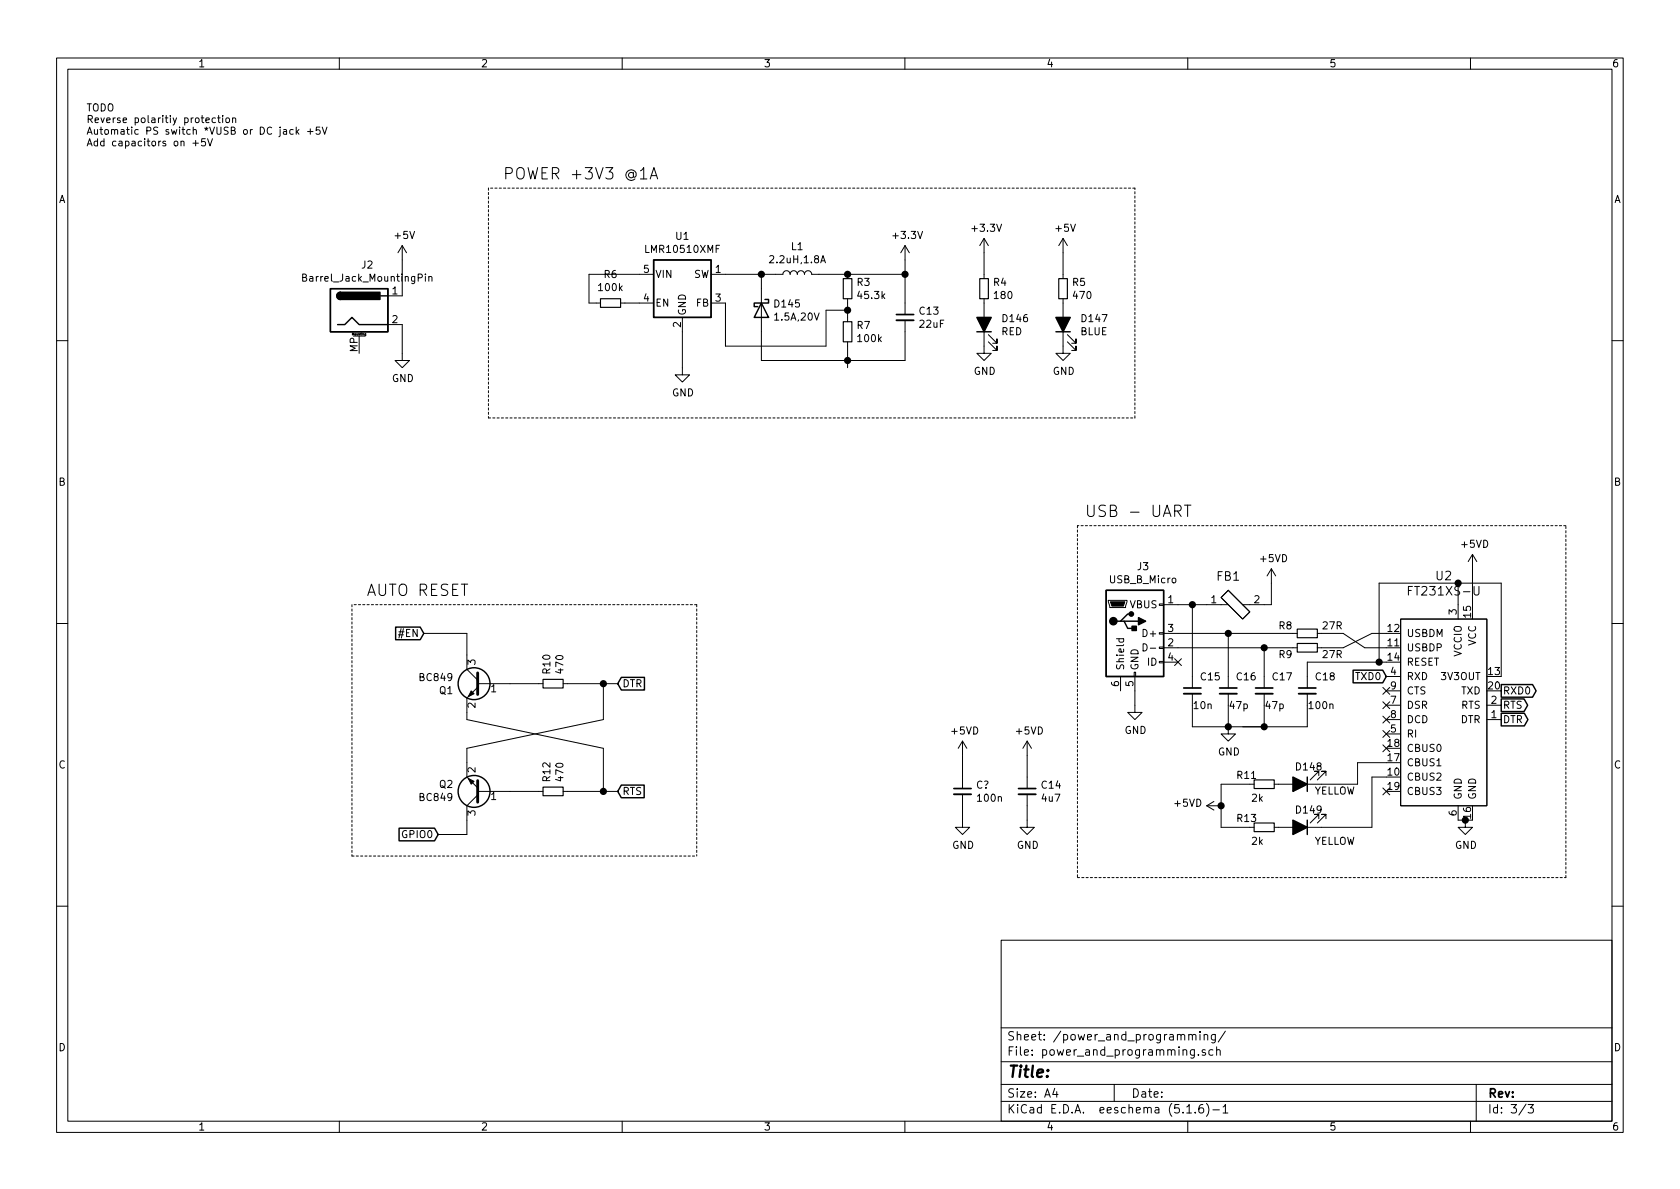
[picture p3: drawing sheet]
EESchema Schematic File Version 4
EELAYER 30 0
EELAYER END
$Descr A4 11693 8268
encoding utf-8
Sheet 3 3
Title ""
Date ""
Rev ""
Comp ""
Comment1 ""
Comment2 ""
Comment3 ""
Comment4 ""
$EndDescr
$Comp
L Regulator_Switching:LMR10510XMF U1
U 1 1
P 4750 2000
F 0 "U1" H 4750 2367 50  0000 C CNN
F 1 "LMR10510XMF" H 4750 2276 50  0000 C CNN
F 2 "Package_TO_SOT_SMD:SOT-23-5" H 4800 1750 50  0001 L CIN
F 3 "http://www.ti.com/lit/ds/symlink/lmr10510.pdf" H 4750 2100 50  0001 C CNN
	1    4750 2000
	1    0    0    -1  
$EndComp
$Comp
L Device:C_Small C14
U 1 1
P 7150 5500
F 0 "C14" H 7242 5546 50  0000 L CNN
F 1 "4u7" H 7242 5455 50  0000 L CNN
F 2 "Capacitor_SMD:C_1210_3225Metric_Pad1.42x2.65mm_HandSolder" H 7150 5500 50  0001 C CNN
F 3 "~" H 7150 5500 50  0001 C CNN
	1    7150 5500
	1    0    0    -1  
$EndComp
$Comp
L Device:R_Small R7
U 1 1
P 5900 2300
F 0 "R7" H 5959 2346 50  0000 L CNN
F 1 "100k" H 5959 2255 50  0000 L CNN
F 2 "Resistor_SMD:R_1210_3225Metric_Pad1.42x2.65mm_HandSolder" H 5900 2300 50  0001 C CNN
F 3 "~" H 5900 2300 50  0001 C CNN
	1    5900 2300
	1    0    0    -1  
$EndComp
$Comp
L Device:D_Schottky D145
U 1 1
P 5300 2150
F 0 "D145" V 5254 2230 50  0000 L CNN
F 1 "1.5A,20V" V 5345 2230 50  0000 L CNN
F 2 "Diode_SMD:D_1210_3225Metric_Pad1.42x2.65mm_HandSolder" H 5300 2150 50  0001 C CNN
F 3 "~" H 5300 2150 50  0001 C CNN
	1    5300 2150
	0    1    1    0   
$EndComp
$Comp
L Device:L L1
U 1 1
P 5550 1900
F 0 "L1" V 5740 1900 50  0000 C CNN
F 1 "2.2uH,1.8A" V 5649 1900 50  0000 C CNN
F 2 "Inductor_SMD:L_0805_2012Metric_Pad1.15x1.40mm_HandSolder" H 5550 1900 50  0001 C CNN
F 3 "~" H 5550 1900 50  0001 C CNN
	1    5550 1900
	0    -1   -1   0   
$EndComp
$Comp
L power:GND #PWR0116
U 1 1
P 7150 5700
F 0 "#PWR0116" H 7150 5450 50  0001 C CNN
F 1 "GND" H 7155 5527 50  0000 C CNN
F 2 "" H 7150 5700 50  0001 C CNN
F 3 "" H 7150 5700 50  0001 C CNN
	1    7150 5700
	1    0    0    -1  
$EndComp
$Comp
L Device:R_Small R6
U 1 1
P 4250 2100
F 0 "R6" V 4446 2100 50  0000 C CNN
F 1 "100k" V 4355 2100 50  0000 C CNN
F 2 "Resistor_SMD:R_1210_3225Metric_Pad1.42x2.65mm_HandSolder" H 4250 2100 50  0001 C CNN
F 3 "~" H 4250 2100 50  0001 C CNN
	1    4250 2100
	0    -1   -1   0   
$EndComp
$Comp
L power:GND #PWR0117
U 1 1
P 4750 2550
F 0 "#PWR0117" H 4750 2300 50  0001 C CNN
F 1 "GND" H 4755 2377 50  0000 C CNN
F 2 "" H 4750 2550 50  0001 C CNN
F 3 "" H 4750 2550 50  0001 C CNN
	1    4750 2550
	1    0    0    -1  
$EndComp
$Comp
L Device:R_Small R3
U 1 1
P 5900 2000
F 0 "R3" H 5959 2046 50  0000 L CNN
F 1 "45.3k" H 5959 1955 50  0000 L CNN
F 2 "Resistor_SMD:R_1210_3225Metric_Pad1.42x2.65mm_HandSolder" H 5900 2000 50  0001 C CNN
F 3 "~" H 5900 2000 50  0001 C CNN
	1    5900 2000
	1    0    0    -1  
$EndComp
Wire Wire Line
	5050 1900 5300 1900
Wire Wire Line
	5700 1900 5900 1900
Wire Wire Line
	5900 2100 5900 2150
Wire Wire Line
	5300 2000 5300 1900
Connection ~ 5300 1900
Wire Wire Line
	5300 1900 5400 1900
Wire Wire Line
	5900 2400 5900 2500
Wire Wire Line
	5900 2500 5300 2500
Wire Wire Line
	5300 2500 5300 2300
Wire Wire Line
	5750 2150 5750 2400
Wire Wire Line
	5750 2400 5050 2400
Wire Wire Line
	5050 2400 5050 2100
Wire Wire Line
	5750 2150 5900 2150
Connection ~ 5900 2150
Wire Wire Line
	5900 2150 5900 2200
$Comp
L Device:C_Small C13
U 1 1
P 6300 2200
F 0 "C13" H 6392 2246 50  0000 L CNN
F 1 "22uF" H 6392 2155 50  0000 L CNN
F 2 "Capacitor_SMD:C_1210_3225Metric_Pad1.42x2.65mm_HandSolder" H 6300 2200 50  0001 C CNN
F 3 "~" H 6300 2200 50  0001 C CNN
	1    6300 2200
	1    0    0    -1  
$EndComp
Wire Wire Line
	5900 1900 6300 1900
Wire Wire Line
	6300 1900 6300 2100
Connection ~ 5900 1900
Wire Wire Line
	5900 2500 6300 2500
Wire Wire Line
	6300 2500 6300 2300
Connection ~ 5900 2500
Wire Wire Line
	4750 2550 4750 2300
Wire Wire Line
	4350 2100 4450 2100
Wire Wire Line
	4450 1900 4100 1900
Wire Wire Line
	4150 2100 4100 2100
Wire Wire Line
	4100 2100 4100 1900
$Comp
L power:GND #PWR0118
U 1 1
P 6850 2400
F 0 "#PWR0118" H 6850 2150 50  0001 C CNN
F 1 "GND" H 6855 2227 50  0000 C CNN
F 2 "" H 6850 2400 50  0001 C CNN
F 3 "" H 6850 2400 50  0001 C CNN
	1    6850 2400
	1    0    0    -1  
$EndComp
Wire Wire Line
	5900 2500 5900 2550
$Comp
L power:+3.3V #PWR0119
U 1 1
P 6300 1800
F 0 "#PWR0119" H 6300 1650 50  0001 C CNN
F 1 "+3.3V" H 6315 1973 50  0000 C CNN
F 2 "" H 6300 1800 50  0001 C CNN
F 3 "" H 6300 1800 50  0001 C CNN
	1    6300 1800
	1    0    0    -1  
$EndComp
Wire Wire Line
	6300 1800 6300 1900
Connection ~ 6300 1900
Text Notes 3500 1250 0    79   ~ 0
POWER +3V3 @1A
$Comp
L Device:LED_ALT D146
U 1 1
P 6850 2250
F 0 "D146" V 6889 2132 50  0000 R CNN
F 1 "RED" V 6798 2132 50  0000 R CNN
F 2 "Diode_SMD:D_1210_3225Metric_Pad1.42x2.65mm_HandSolder" H 6850 2250 50  0001 C CNN
F 3 "~" H 6850 2250 50  0001 C CNN
	1    6850 2250
	0    -1   -1   0   
$EndComp
$Comp
L Device:R_Small R4
U 1 1
P 6850 2000
F 0 "R4" H 6909 2046 50  0000 L CNN
F 1 "180" H 6909 1955 50  0000 L CNN
F 2 "Resistor_SMD:R_1210_3225Metric_Pad1.42x2.65mm_HandSolder" H 6850 2000 50  0001 C CNN
F 3 "~" H 6850 2000 50  0001 C CNN
	1    6850 2000
	1    0    0    -1  
$EndComp
$Comp
L power:+3.3V #PWR0120
U 1 1
P 6850 1750
F 0 "#PWR0120" H 6850 1600 50  0001 C CNN
F 1 "+3.3V" H 6865 1923 50  0000 C CNN
F 2 "" H 6850 1750 50  0001 C CNN
F 3 "" H 6850 1750 50  0001 C CNN
	1    6850 1750
	1    0    0    -1  
$EndComp
$Comp
L power:GND #PWR0121
U 1 1
P 7400 2400
F 0 "#PWR0121" H 7400 2150 50  0001 C CNN
F 1 "GND" H 7405 2227 50  0000 C CNN
F 2 "" H 7400 2400 50  0001 C CNN
F 3 "" H 7400 2400 50  0001 C CNN
	1    7400 2400
	1    0    0    -1  
$EndComp
$Comp
L Device:LED_ALT D147
U 1 1
P 7400 2250
F 0 "D147" V 7439 2132 50  0000 R CNN
F 1 "BLUE" V 7348 2132 50  0000 R CNN
F 2 "Diode_SMD:D_1210_3225Metric_Pad1.42x2.65mm_HandSolder" H 7400 2250 50  0001 C CNN
F 3 "~" H 7400 2250 50  0001 C CNN
	1    7400 2250
	0    -1   -1   0   
$EndComp
$Comp
L Device:R_Small R5
U 1 1
P 7400 2000
F 0 "R5" H 7459 2046 50  0000 L CNN
F 1 "470" H 7459 1955 50  0000 L CNN
F 2 "Resistor_SMD:R_1210_3225Metric_Pad1.42x2.65mm_HandSolder" H 7400 2000 50  0001 C CNN
F 3 "~" H 7400 2000 50  0001 C CNN
	1    7400 2000
	1    0    0    -1  
$EndComp
$Comp
L power:+5V #PWR0122
U 1 1
P 7400 1750
F 0 "#PWR0122" H 7400 1600 50  0001 C CNN
F 1 "+5V" H 7415 1923 50  0000 C CNN
F 2 "" H 7400 1750 50  0001 C CNN
F 3 "" H 7400 1750 50  0001 C CNN
	1    7400 1750
	1    0    0    -1  
$EndComp
Wire Wire Line
	6850 1750 6850 1900
Wire Wire Line
	7400 1750 7400 1900
$Comp
L Transistor_BJT:BC849 Q2
U 1 1
P 3350 5500
F 0 "Q2" H 3541 5454 50  0000 L CNN
F 1 "BC849" H 3541 5545 50  0000 L CNN
F 2 "Package_TO_SOT_SMD:SOT-23" H 3550 5425 50  0001 L CIN
F 3 "http://www.infineon.com/dgdl/Infineon-BC847SERIES_BC848SERIES_BC849SERIES_BC850SERIES-DS-v01_01-en.pdf?fileId=db3a304314dca389011541d4630a1657" H 3350 5500 50  0001 L CNN
	1    3350 5500
	-1   0    0    1   
$EndComp
$Comp
L Transistor_BJT:BC849 Q1
U 1 1
P 3350 4750
F 0 "Q1" H 3541 4704 50  0000 L CNN
F 1 "BC849" H 3541 4795 50  0000 L CNN
F 2 "Package_TO_SOT_SMD:SOT-23" H 3550 4675 50  0001 L CIN
F 3 "http://www.infineon.com/dgdl/Infineon-BC847SERIES_BC848SERIES_BC849SERIES_BC850SERIES-DS-v01_01-en.pdf?fileId=db3a304314dca389011541d4630a1657" H 3350 4750 50  0001 L CNN
	1    3350 4750
	-1   0    0    -1  
$EndComp
$Comp
L Device:R_Small R12
U 1 1
P 3850 5500
F 0 "R12" H 3909 5546 50  0000 L CNN
F 1 "470" H 3909 5455 50  0000 L CNN
F 2 "Resistor_SMD:R_1210_3225Metric_Pad1.42x2.65mm_HandSolder" H 3850 5500 50  0001 C CNN
F 3 "~" H 3850 5500 50  0001 C CNN
	1    3850 5500
	0    -1   -1   0   
$EndComp
$Comp
L Device:R_Small R10
U 1 1
P 3850 4750
F 0 "R10" H 3909 4796 50  0000 L CNN
F 1 "470" H 3909 4705 50  0000 L CNN
F 2 "Resistor_SMD:R_1210_3225Metric_Pad1.42x2.65mm_HandSolder" H 3850 4750 50  0001 C CNN
F 3 "~" H 3850 4750 50  0001 C CNN
	1    3850 4750
	0    -1   -1   0   
$EndComp
Text GLabel 3050 5800 0    50   Input ~ 0
GPIO0
Text GLabel 2950 4400 0    50   Input ~ 0
#EN
Wire Wire Line
	2950 4400 3250 4400
Wire Wire Line
	3250 4400 3250 4550
Wire Wire Line
	3550 4750 3750 4750
Wire Wire Line
	3550 5500 3750 5500
Wire Wire Line
	3250 5700 3250 5800
Wire Wire Line
	3250 5800 3050 5800
Text GLabel 4300 4750 2    50   Input ~ 0
DTR
Text GLabel 4300 5500 2    50   Input ~ 0
RTS
Wire Wire Line
	3950 4750 4200 4750
Wire Wire Line
	3950 5500 4200 5500
Wire Wire Line
	3250 5300 3250 5200
Wire Wire Line
	3250 5200 4200 5000
Wire Wire Line
	4200 5000 4200 4750
Connection ~ 4200 4750
Wire Wire Line
	4200 4750 4300 4750
Wire Wire Line
	3250 4950 3250 5000
Wire Wire Line
	3250 5000 4200 5200
Wire Wire Line
	4200 5200 4200 5500
Connection ~ 4200 5500
Wire Wire Line
	4200 5500 4300 5500
Text Notes 2550 4150 0    79   ~ 0
AUTO RESET
$Comp
L dk_Interface-Controllers:FT231XS-U U2
U 1 1
P 10050 4600
F 0 "U2" H 10050 5203 60  0000 C CNN
F 1 "FT231XS-U" H 10050 5097 60  0000 C CNN
F 2 "" H 10250 4800 60  0001 L CNN
F 3 "http://www.ftdichip.com/Support/Documents/DataSheets/ICs/DS_FT231X.pdf" H 10250 4900 60  0001 L CNN
F 4 "768-1156-5-ND" H 10250 5000 60  0001 L CNN "Digi-Key_PN"
F 5 "FT231XS-U" H 10250 5100 60  0001 L CNN "MPN"
F 6 "Integrated Circuits (ICs)" H 10250 5200 60  0001 L CNN "Category"
F 7 "Interface - Controllers" H 10250 5300 60  0001 L CNN "Family"
F 8 "http://www.ftdichip.com/Support/Documents/DataSheets/ICs/DS_FT231X.pdf" H 10250 5400 60  0001 L CNN "DK_Datasheet_Link"
F 9 "/product-detail/en/ftdi-future-technology-devices-international-ltd/FT231XS-U/768-1156-5-ND/3749471" H 10250 5500 60  0001 L CNN "DK_Detail_Page"
F 10 "IC USB SERIAL FULL UART 20SSOP" H 10250 5600 60  0001 L CNN "Description"
F 11 "FTDI, Future Technology Devices International Ltd" H 10250 5700 60  0001 L CNN "Manufacturer"
F 12 "Active" H 10250 5800 60  0001 L CNN "Status"
	1    10050 4600
	1    0    0    -1  
$EndComp
$Comp
L Connector:USB_B_Micro J3
U 1 1
P 7900 4400
F 0 "J3" H 7957 4867 50  0000 C CNN
F 1 "USB_B_Micro" H 7957 4776 50  0000 C CNN
F 2 "Connector_USB:USB_Micro-B_Amphenol_10104110_Horizontal" H 8050 4350 50  0001 C CNN
F 3 "~" H 8050 4350 50  0001 C CNN
	1    7900 4400
	1    0    0    -1  
$EndComp
$Comp
L dk_Ferrite-Beads-and-Chips:BLM21PG221SN1D FB1
U 1 1
P 8600 4200
F 0 "FB1" H 8550 4400 60  0000 C CNN
F 1 "BLM21PG221SN1D" H 8350 4400 60  0001 C CNN
F 2 "digikey-footprints:0805" H 8800 4400 60  0001 L CNN
F 3 "https://www.murata.com/en-us/products/en-us/products/productdata/8796738977822/ENFA0005.pdf" H 8800 4500 60  0001 L CNN
F 4 "490-1054-1-ND" H 8800 4600 60  0001 L CNN "Digi-Key_PN"
F 5 "BLM21PG221SN1D" H 8800 4700 60  0001 L CNN "MPN"
F 6 "Filters" H 8800 4800 60  0001 L CNN "Category"
F 7 "Ferrite Beads and Chips" H 8800 4900 60  0001 L CNN "Family"
F 8 "https://www.murata.com/en-us/products/en-us/products/productdata/8796738977822/ENFA0005.pdf" H 8800 5000 60  0001 L CNN "DK_Datasheet_Link"
F 9 "/product-detail/en/murata-electronics-north-america/BLM21PG221SN1D/490-1054-1-ND/574418" H 8800 5100 60  0001 L CNN "DK_Detail_Page"
F 10 "FERRITE BEAD 220 OHM 0805 1LN" H 8800 5200 60  0001 L CNN "Description"
F 11 "Murata Electronics North America" H 8800 5300 60  0001 L CNN "Manufacturer"
F 12 "Active" H 8800 5400 60  0001 L CNN "Status"
	1    8600 4200
	1    0    0    -1  
$EndComp
$Comp
L Device:R_Small R9
U 1 1
P 9100 4500
F 0 "R9" V 9050 4600 50  0000 L CNN
F 1 "27R" V 9050 4250 50  0000 L CNN
F 2 "Resistor_SMD:R_1210_3225Metric_Pad1.42x2.65mm_HandSolder" H 9100 4500 50  0001 C CNN
F 3 "~" H 9100 4500 50  0001 C CNN
	1    9100 4500
	0    -1   -1   0   
$EndComp
NoConn ~ 8200 4600
$Comp
L Device:R_Small R8
U 1 1
P 9100 4400
F 0 "R8" V 9150 4500 50  0000 L CNN
F 1 "27R" V 9150 4150 50  0000 L CNN
F 2 "Resistor_SMD:R_1210_3225Metric_Pad1.42x2.65mm_HandSolder" H 9100 4400 50  0001 C CNN
F 3 "~" H 9100 4400 50  0001 C CNN
	1    9100 4400
	0    -1   -1   0   
$EndComp
Wire Wire Line
	8200 4400 8550 4400
Wire Wire Line
	9000 4500 8800 4500
$Comp
L Device:C_Small C15
U 1 1
P 8300 4800
F 0 "C15" H 8350 4900 50  0000 L CNN
F 1 "10n" H 8300 4700 50  0000 L CNN
F 2 "Capacitor_SMD:C_1210_3225Metric_Pad1.42x2.65mm_HandSolder" H 8300 4800 50  0001 C CNN
F 3 "~" H 8300 4800 50  0001 C CNN
	1    8300 4800
	1    0    0    -1  
$EndComp
$Comp
L Device:C_Small C16
U 1 1
P 8550 4800
F 0 "C16" H 8600 4900 50  0000 L CNN
F 1 "47p" H 8550 4700 50  0000 L CNN
F 2 "Capacitor_SMD:C_1210_3225Metric_Pad1.42x2.65mm_HandSolder" H 8550 4800 50  0001 C CNN
F 3 "~" H 8550 4800 50  0001 C CNN
	1    8550 4800
	1    0    0    -1  
$EndComp
$Comp
L Device:C_Small C17
U 1 1
P 8800 4800
F 0 "C17" H 8850 4900 50  0000 L CNN
F 1 "47p" H 8800 4700 50  0000 L CNN
F 2 "Capacitor_SMD:C_1210_3225Metric_Pad1.42x2.65mm_HandSolder" H 8800 4800 50  0001 C CNN
F 3 "~" H 8800 4800 50  0001 C CNN
	1    8800 4800
	1    0    0    -1  
$EndComp
Wire Wire Line
	8300 4700 8300 4200
Wire Wire Line
	8200 4200 8300 4200
Connection ~ 8300 4200
Wire Wire Line
	8550 4700 8550 4400
Connection ~ 8550 4400
Wire Wire Line
	8550 4400 9000 4400
Wire Wire Line
	8800 4700 8800 4500
Connection ~ 8800 4500
Wire Wire Line
	8800 4500 8200 4500
Wire Wire Line
	9200 4400 9350 4400
Wire Wire Line
	9350 4400 9500 4500
Wire Wire Line
	9500 4500 9650 4500
Wire Wire Line
	9350 4500 9550 4400
Wire Wire Line
	9550 4400 9650 4400
Wire Wire Line
	9200 4500 9350 4500
Wire Wire Line
	8300 4200 8400 4200
$Comp
L power:+5VD #PWR0123
U 1 1
P 10250 3950
F 0 "#PWR0123" H 10250 3800 50  0001 C CNN
F 1 "+5VD" H 10265 4123 50  0000 C CNN
F 2 "" H 10250 3950 50  0001 C CNN
F 3 "" H 10250 3950 50  0001 C CNN
	1    10250 3950
	1    0    0    -1  
$EndComp
$Comp
L power:+5VD #PWR0124
U 1 1
P 8850 4050
F 0 "#PWR0124" H 8850 3900 50  0001 C CNN
F 1 "+5VD" H 8865 4223 50  0000 C CNN
F 2 "" H 8850 4050 50  0001 C CNN
F 3 "" H 8850 4050 50  0001 C CNN
	1    8850 4050
	1    0    0    -1  
$EndComp
Wire Wire Line
	8800 4200 8850 4200
Wire Wire Line
	8850 4200 8850 4050
Wire Wire Line
	10250 3950 10250 4200
$Comp
L power:GND #PWR0125
U 1 1
P 7900 4900
F 0 "#PWR0125" H 7900 4650 50  0001 C CNN
F 1 "GND" H 7905 4727 50  0000 C CNN
F 2 "" H 7900 4900 50  0001 C CNN
F 3 "" H 7900 4900 50  0001 C CNN
	1    7900 4900
	1    0    0    -1  
$EndComp
Wire Wire Line
	7900 4900 7900 4800
$Comp
L power:GND #PWR0126
U 1 1
P 10200 5700
F 0 "#PWR0126" H 10200 5450 50  0001 C CNN
F 1 "GND" H 10205 5527 50  0000 C CNN
F 2 "" H 10200 5700 50  0001 C CNN
F 3 "" H 10200 5700 50  0001 C CNN
	1    10200 5700
	1    0    0    -1  
$EndComp
Wire Wire Line
	10150 5700 10200 5700
Connection ~ 10200 5700
Wire Wire Line
	10200 5700 10250 5700
NoConn ~ 9650 5100
NoConn ~ 9650 5200
NoConn ~ 9650 5500
NoConn ~ 9650 4800
NoConn ~ 9650 4900
NoConn ~ 9650 5000
$Comp
L power:GND #PWR0127
U 1 1
P 8550 5050
F 0 "#PWR0127" H 8550 4800 50  0001 C CNN
F 1 "GND" H 8555 4877 50  0000 C CNN
F 2 "" H 8550 5050 50  0001 C CNN
F 3 "" H 8550 5050 50  0001 C CNN
	1    8550 5050
	1    0    0    -1  
$EndComp
Wire Wire Line
	8300 4900 8300 5050
Wire Wire Line
	8300 5050 8550 5050
Wire Wire Line
	8550 5050 8550 4900
Connection ~ 8550 5050
Wire Wire Line
	8800 5050 8800 4900
Connection ~ 8800 5050
$Comp
L Device:C_Small C18
U 1 1
P 9100 4800
F 0 "C18" H 9150 4900 50  0000 L CNN
F 1 "100n" H 9100 4700 50  0000 L CNN
F 2 "Capacitor_SMD:C_1210_3225Metric_Pad1.42x2.65mm_HandSolder" H 9100 4800 50  0001 C CNN
F 3 "~" H 9100 4800 50  0001 C CNN
	1    9100 4800
	1    0    0    -1  
$EndComp
Wire Wire Line
	9100 4600 9100 4700
Wire Wire Line
	9100 5050 9100 4900
Wire Wire Line
	8800 5050 9100 5050
Text GLabel 10450 4800 2    50   Output ~ 0
RXD0
Text GLabel 9650 4700 0    50   Input ~ 0
TXD0
Text GLabel 10450 4900 2    50   Output ~ 0
RTS
Text GLabel 10450 5000 2    50   Output ~ 0
DTR
Wire Wire Line
	9100 4600 9600 4600
Wire Wire Line
	10150 4200 10150 4050
Wire Wire Line
	10150 4050 10450 4050
Wire Wire Line
	10450 4050 10450 4700
Wire Wire Line
	10150 4050 9600 4050
Wire Wire Line
	9600 4050 9600 4600
Connection ~ 10150 4050
Connection ~ 9600 4600
Wire Wire Line
	9600 4600 9650 4600
$Comp
L Device:LED_ALT D149
U 1 1
P 9050 5750
F 0 "D149" H 9089 5632 50  0000 R CNN
F 1 "YELLOW" H 8950 5850 50  0000 R CNN
F 2 "Diode_SMD:D_1210_3225Metric_Pad1.42x2.65mm_HandSolder" H 9050 5750 50  0001 C CNN
F 3 "~" H 9050 5750 50  0001 C CNN
	1    9050 5750
	-1   0    0    1   
$EndComp
$Comp
L Device:R_Small R13
U 1 1
P 8800 5750
F 0 "R13" V 8859 5796 50  0000 L CNN
F 1 "2k" V 8700 5750 50  0000 L CNN
F 2 "Resistor_SMD:R_1210_3225Metric_Pad1.42x2.65mm_HandSolder" H 8800 5750 50  0001 C CNN
F 3 "~" H 8800 5750 50  0001 C CNN
	1    8800 5750
	0    -1   -1   0   
$EndComp
$Comp
L Device:LED_ALT D148
U 1 1
P 9050 5450
F 0 "D148" H 9089 5332 50  0000 R CNN
F 1 "YELLOW" H 8950 5500 50  0000 R CNN
F 2 "Diode_SMD:D_1210_3225Metric_Pad1.42x2.65mm_HandSolder" H 9050 5450 50  0001 C CNN
F 3 "~" H 9050 5450 50  0001 C CNN
	1    9050 5450
	-1   0    0    1   
$EndComp
$Comp
L Device:R_Small R11
U 1 1
P 8800 5450
F 0 "R11" V 8859 5496 50  0000 L CNN
F 1 "2k" V 8700 5450 50  0000 L CNN
F 2 "Resistor_SMD:R_1210_3225Metric_Pad1.42x2.65mm_HandSolder" H 8800 5450 50  0001 C CNN
F 3 "~" H 8800 5450 50  0001 C CNN
	1    8800 5450
	0    -1   -1   0   
$EndComp
$Comp
L power:+5VD #PWR0128
U 1 1
P 8500 5600
F 0 "#PWR0128" H 8500 5450 50  0001 C CNN
F 1 "+5VD" V 8515 5728 50  0000 L CNN
F 2 "" H 8500 5600 50  0001 C CNN
F 3 "" H 8500 5600 50  0001 C CNN
	1    8500 5600
	0    -1   -1   0   
$EndComp
Wire Wire Line
	8700 5450 8500 5450
Wire Wire Line
	8500 5450 8500 5600
Wire Wire Line
	8700 5750 8500 5750
Wire Wire Line
	8500 5750 8500 5600
Connection ~ 8500 5600
Wire Wire Line
	9200 5750 9550 5750
Wire Wire Line
	9550 5750 9550 5400
Wire Wire Line
	9550 5400 9650 5400
Wire Wire Line
	9200 5450 9450 5450
Wire Wire Line
	9450 5450 9450 5300
Wire Wire Line
	9450 5300 9650 5300
Wire Wire Line
	8650 5050 8800 5050
Wire Wire Line
	8550 5050 8800 5050
Wire Notes Line
	2450 5950 4850 5950
Wire Notes Line
	4850 4200 2450 4200
Wire Notes Line
	2450 4200 2450 5950
Wire Notes Line
	4850 4200 4850 5950
Wire Notes Line
	3400 2900 7900 2900
Wire Notes Line
	7900 2900 7900 1300
Wire Notes Line
	3400 1300 3400 2900
Wire Notes Line
	7900 1300 3400 1300
Text Notes 7550 3600 0    79   ~ 0
USB - UART\n
Wire Notes Line
	7500 6100 10900 6100
Wire Notes Line
	10900 6100 10900 3650
Wire Notes Line
	10900 3650 7500 3650
Wire Notes Line
	7500 3650 7500 6100
$Comp
L Connector:Barrel_Jack_MountingPin J2
U 1 1
P 2500 2150
F 0 "J2" H 2557 2467 50  0000 C CNN
F 1 "Barrel_Jack_MountingPin" H 2557 2376 50  0000 C CNN
F 2 "" H 2550 2110 50  0001 C CNN
F 3 "~" H 2550 2110 50  0001 C CNN
	1    2500 2150
	1    0    0    -1  
$EndComp
$Comp
L power:GND #PWR0129
U 1 1
P 2800 2450
F 0 "#PWR0129" H 2800 2200 50  0001 C CNN
F 1 "GND" H 2805 2277 50  0000 C CNN
F 2 "" H 2800 2450 50  0001 C CNN
F 3 "" H 2800 2450 50  0001 C CNN
	1    2800 2450
	1    0    0    -1  
$EndComp
Wire Wire Line
	2800 2250 2800 2450
$Comp
L power:+5V #PWR0130
U 1 1
P 2800 1800
F 0 "#PWR0130" H 2800 1650 50  0001 C CNN
F 1 "+5V" H 2815 1973 50  0000 C CNN
F 2 "" H 2800 1800 50  0001 C CNN
F 3 "" H 2800 1800 50  0001 C CNN
	1    2800 1800
	1    0    0    -1  
$EndComp
Wire Wire Line
	2800 2050 2800 1800
Text Notes 600  1100 0    50   ~ 0
TODO\nReverse polaritiy protection\nAutomatic PS switch *VUSB or DC jack +5V\nAdd capacitors on +5V\n\n
$Comp
L power:+5VD #PWR?
U 1 1
P 7150 5250
F 0 "#PWR?" H 7150 5100 50  0001 C CNN
F 1 "+5VD" H 7165 5423 50  0000 C CNN
F 2 "" H 7150 5250 50  0001 C CNN
F 3 "" H 7150 5250 50  0001 C CNN
	1    7150 5250
	1    0    0    -1  
$EndComp
Wire Wire Line
	7150 5250 7150 5400
Wire Wire Line
	7150 5600 7150 5700
$Comp
L Device:C_Small C?
U 1 1
P 6700 5500
F 0 "C?" H 6792 5546 50  0000 L CNN
F 1 "100n" H 6792 5455 50  0000 L CNN
F 2 "Capacitor_SMD:C_1210_3225Metric_Pad1.42x2.65mm_HandSolder" H 6700 5500 50  0001 C CNN
F 3 "~" H 6700 5500 50  0001 C CNN
	1    6700 5500
	1    0    0    -1  
$EndComp
$Comp
L power:GND #PWR?
U 1 1
P 6700 5700
F 0 "#PWR?" H 6700 5450 50  0001 C CNN
F 1 "GND" H 6705 5527 50  0000 C CNN
F 2 "" H 6700 5700 50  0001 C CNN
F 3 "" H 6700 5700 50  0001 C CNN
	1    6700 5700
	1    0    0    -1  
$EndComp
$Comp
L power:+5VD #PWR?
U 1 1
P 6700 5250
F 0 "#PWR?" H 6700 5100 50  0001 C CNN
F 1 "+5VD" H 6715 5423 50  0000 C CNN
F 2 "" H 6700 5250 50  0001 C CNN
F 3 "" H 6700 5250 50  0001 C CNN
	1    6700 5250
	1    0    0    -1  
$EndComp
Wire Wire Line
	6700 5250 6700 5400
Wire Wire Line
	6700 5600 6700 5700
$EndSCHEMATC
